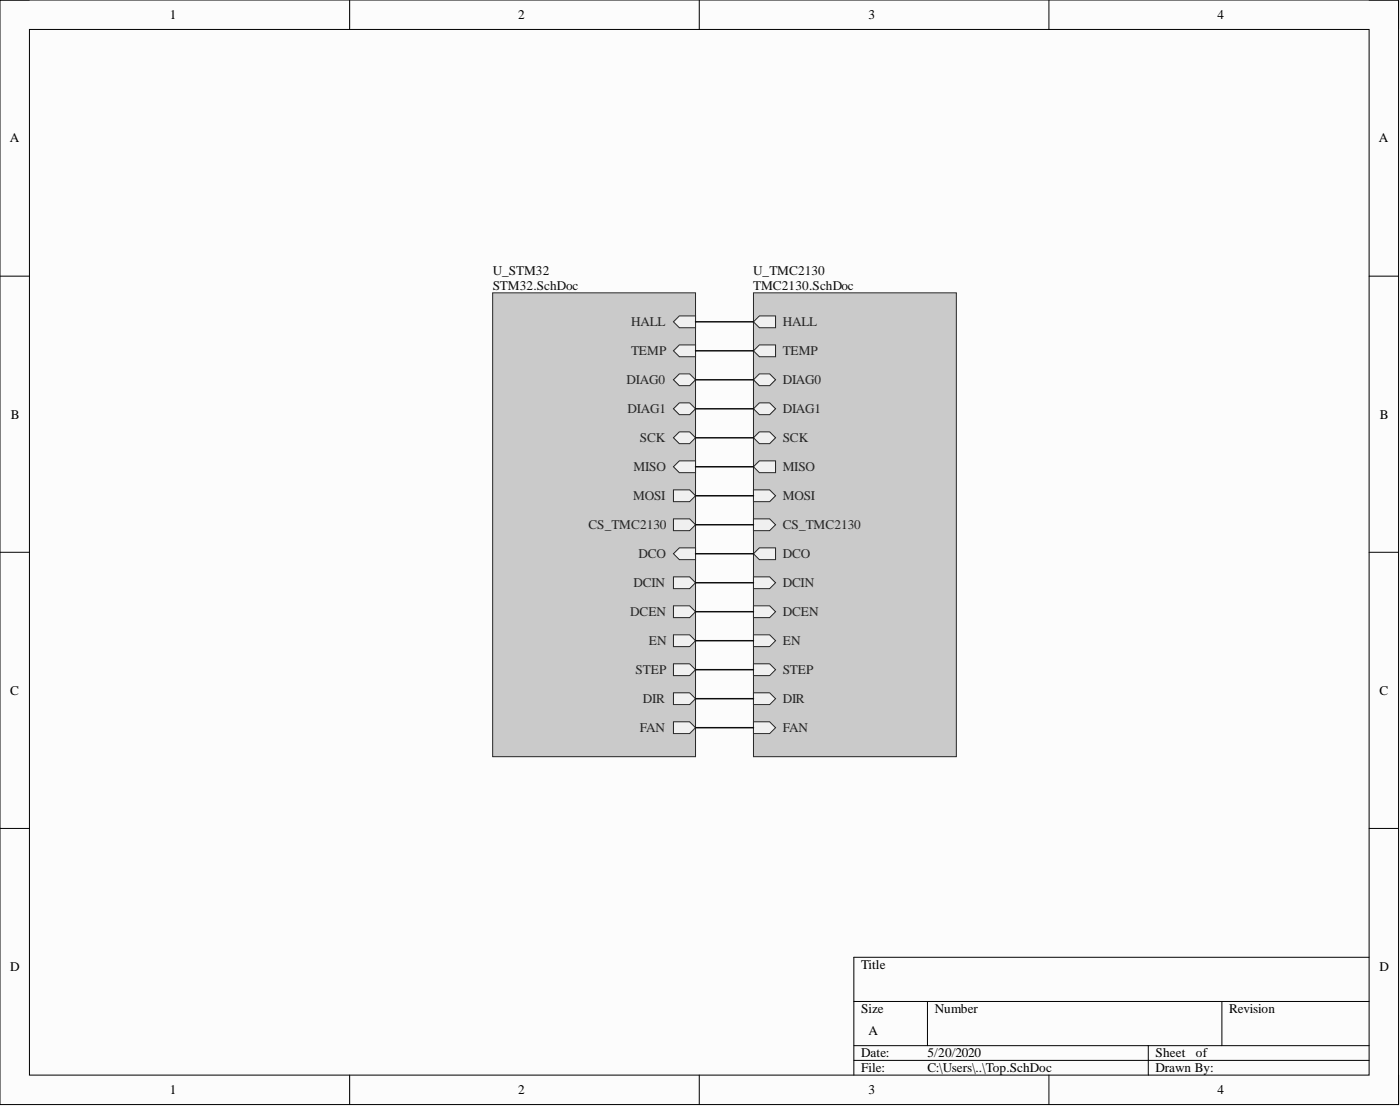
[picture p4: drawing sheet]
<svg xmlns="http://www.w3.org/2000/svg" width="241mm" height="190mm" viewBox="0 0 241 190" stroke-linecap="round" stroke-linejoin="round" font-family="sans-serif">
<path d="M0 0h241.1v190.3h-241.1z" fill-rule="evenodd" fill="#fcfcfc"/>
<path d="M0 0h241.1v190.3h-241.1z" fill="none" stroke="#000" stroke-width=".17"/>
<path d="M5.1 5.1h230.9v180.1h-230.9z" fill-rule="evenodd" fill="#fcfcfc"/>
<g fill="none" stroke="#000" stroke-width=".17">
<path d="M0 0h5.1M5.1 5.1h230.9v180.1h-230.9zM60.3 0v5.1M120.5 0v5.1M180.8 0v5.1M236 0h5.1v5.1M0 47.6h5.1M236 47.6h5.1M0 95.1h5.1M236 95.1h5.1M0 142.7h5.1M236 142.7h5.1"/>
<path d="M147.2 172.5h88.8M159.9 172.5v7.6M210.6 172.5v7.6M236 164.9h-88.8v20.3M60.3 185.2v5.1M120.5 185.2v5.1M147.2 180.1h88.8M147.2 182.6h88.8M180.8 185.2v5.1M197.9 180.1v5.1M241.1 185.2v5.1"/>
</g>
<path d="M84.9 50.4h35v79.9h-35z" fill-rule="evenodd" fill="#cacaca"/>
<path d="M84.9 50.4h35v79.9h-35z" fill="none" stroke="#262626" stroke-width=".17"/>
<path d="M116.1 89.4h2.8l1 1-1 1h-2.8z" fill-rule="evenodd" fill="#f0f0f0"/>
<path d="M116.1 89.4h2.8l1 1-1 1h-2.8z" fill="none" stroke="#262626" stroke-width=".17"/>
<path d="M116.1 119.3h2.8l1 1-1 1.1h-2.8z" fill-rule="evenodd" fill="#f0f0f0"/>
<path d="M116.1 119.3h2.8l1 1-1 1.1h-2.8z" fill="none" stroke="#262626" stroke-width=".17"/>
<path d="M116.1 80.4l1-1h2.8v2h-2.8z" fill-rule="evenodd" fill="#f0f0f0"/>
<path d="M116.1 80.4l1-1h2.8v2h-2.8z" fill="none" stroke="#262626" stroke-width=".17"/>
<path d="M116.1 84.4h2.8l1 1-1 1h-2.8z" fill-rule="evenodd" fill="#f0f0f0"/>
<path d="M116.1 84.4h2.8l1 1-1 1h-2.8z" fill="none" stroke="#262626" stroke-width=".17"/>
<path d="M116.1 75.4l1-1h1.8l1 1-1 1h-1.8z" fill-rule="evenodd" fill="#f0f0f0"/>
<path d="M116.1 75.4l1-1h1.8l1 1-1 1h-1.8z" fill="none" stroke="#262626" stroke-width=".17"/>
<path d="M116.1 109.3h2.8l1 1.1-1 1h-2.8z" fill-rule="evenodd" fill="#f0f0f0"/>
<path d="M116.1 109.3h2.8l1 1.1-1 1h-2.8z" fill="none" stroke="#262626" stroke-width=".17"/>
<path d="M116.1 65.4l1-1h1.8l1 1-1 1h-1.8z" fill-rule="evenodd" fill="#f0f0f0"/>
<path d="M116.1 65.4l1-1h1.8l1 1-1 1h-1.8z" fill="none" stroke="#262626" stroke-width=".17"/>
<path d="M116.1 55.4l1-1h2.8v2h-2.8z" fill-rule="evenodd" fill="#f0f0f0"/>
<path d="M116.1 55.4l1-1h2.8v2h-2.8z" fill="none" stroke="#262626" stroke-width=".17"/>
<path d="M116.1 95.4l1-1h2.8v2h-2.8z" fill-rule="evenodd" fill="#f0f0f0"/>
<path d="M116.1 95.4l1-1h2.8v2h-2.8z" fill="none" stroke="#262626" stroke-width=".17"/>
<path d="M116.1 104.3h2.8l1 1.1-1 1h-2.8z" fill-rule="evenodd" fill="#f0f0f0"/>
<path d="M116.1 104.3h2.8l1 1.1-1 1h-2.8z" fill="none" stroke="#262626" stroke-width=".17"/>
<path d="M116.1 60.4l1-1h2.8v2h-2.8z" fill-rule="evenodd" fill="#f0f0f0"/>
<path d="M116.1 60.4l1-1h2.8v2h-2.8z" fill="none" stroke="#262626" stroke-width=".17"/>
<path d="M116.1 70.4l1-1h1.8l1 1-1 1h-1.8z" fill-rule="evenodd" fill="#f0f0f0"/>
<path d="M116.1 70.4l1-1h1.8l1 1-1 1h-1.8z" fill="none" stroke="#262626" stroke-width=".17"/>
<path d="M116.1 99.4h2.8l1 1-1 1h-2.8z" fill-rule="evenodd" fill="#f0f0f0"/>
<path d="M116.1 99.4h2.8l1 1-1 1h-2.8z" fill="none" stroke="#262626" stroke-width=".17"/>
<path d="M116.1 114.3h2.8l1 1.1-1 1h-2.8z" fill-rule="evenodd" fill="#f0f0f0"/>
<path d="M116.1 114.3h2.8l1 1.1-1 1h-2.8z" fill="none" stroke="#262626" stroke-width=".17"/>
<path d="M116.1 124.3h2.8l1 1-1 1.1h-2.8z" fill-rule="evenodd" fill="#f0f0f0"/>
<path d="M116.1 124.3h2.8l1 1-1 1.1h-2.8z" fill="none" stroke="#262626" stroke-width=".17"/>
<path d="M129.9 50.4h34.9v79.9h-34.9z" fill-rule="evenodd" fill="#cacaca"/>
<path d="M129.9 50.4h34.9v79.9h-34.9z" fill="none" stroke="#262626" stroke-width=".17"/>
<path d="M129.9 70.4l1-1h1.8l1 1-1 1h-1.8z" fill-rule="evenodd" fill="#f0f0f0"/>
<path d="M129.9 70.4l1-1h1.8l1 1-1 1h-1.8z" fill="none" stroke="#262626" stroke-width=".17"/>
<path d="M129.9 65.4l1-1h1.8l1 1-1 1h-1.8z" fill-rule="evenodd" fill="#f0f0f0"/>
<path d="M129.9 65.4l1-1h1.8l1 1-1 1h-1.8z" fill="none" stroke="#262626" stroke-width=".17"/>
<path d="M129.9 95.4l1-1h2.8v2h-2.8z" fill-rule="evenodd" fill="#f0f0f0"/>
<path d="M129.9 95.4l1-1h2.8v2h-2.8z" fill="none" stroke="#262626" stroke-width=".17"/>
<path d="M129.9 99.4h2.8l1 1-1 1h-2.8z" fill-rule="evenodd" fill="#f0f0f0"/>
<path d="M129.9 99.4h2.8l1 1-1 1h-2.8z" fill="none" stroke="#262626" stroke-width=".17"/>
<path d="M129.9 60.4l1-1h2.8v2h-2.8z" fill-rule="evenodd" fill="#f0f0f0"/>
<path d="M129.9 60.4l1-1h2.8v2h-2.8z" fill="none" stroke="#262626" stroke-width=".17"/>
<path d="M129.9 55.4l1-1h2.8v2h-2.8z" fill-rule="evenodd" fill="#f0f0f0"/>
<path d="M129.9 55.4l1-1h2.8v2h-2.8z" fill="none" stroke="#262626" stroke-width=".17"/>
<path d="M129.9 104.3h2.8l1 1.1-1 1h-2.8z" fill-rule="evenodd" fill="#f0f0f0"/>
<path d="M129.9 104.3h2.8l1 1.1-1 1h-2.8z" fill="none" stroke="#262626" stroke-width=".17"/>
<path d="M129.9 84.4h2.8l1 1-1 1h-2.8z" fill-rule="evenodd" fill="#f0f0f0"/>
<path d="M129.9 84.4h2.8l1 1-1 1h-2.8z" fill="none" stroke="#262626" stroke-width=".17"/>
<path d="M129.9 75.4l1-1h1.8l1 1-1 1h-1.8z" fill-rule="evenodd" fill="#f0f0f0"/>
<path d="M129.9 75.4l1-1h1.8l1 1-1 1h-1.8z" fill="none" stroke="#262626" stroke-width=".17"/>
<path d="M129.9 80.4l1-1h2.8v2h-2.8z" fill-rule="evenodd" fill="#f0f0f0"/>
<path d="M129.9 80.4l1-1h2.8v2h-2.8z" fill="none" stroke="#262626" stroke-width=".17"/>
<path d="M129.9 114.3h2.8l1 1.1-1 1h-2.8z" fill-rule="evenodd" fill="#f0f0f0"/>
<path d="M129.9 114.3h2.8l1 1.1-1 1h-2.8z" fill="none" stroke="#262626" stroke-width=".17"/>
<path d="M129.9 119.3h2.8l1 1-1 1.1h-2.8z" fill-rule="evenodd" fill="#f0f0f0"/>
<path d="M129.9 119.3h2.8l1 1-1 1.1h-2.8z" fill="none" stroke="#262626" stroke-width=".17"/>
<path d="M129.9 109.3h2.8l1 1.1-1 1h-2.8z" fill-rule="evenodd" fill="#f0f0f0"/>
<path d="M129.9 109.3h2.8l1 1.1-1 1h-2.8z" fill="none" stroke="#262626" stroke-width=".17"/>
<path d="M129.9 89.4h2.8l1 1-1 1h-2.8z" fill-rule="evenodd" fill="#f0f0f0"/>
<path d="M129.9 89.4h2.8l1 1-1 1h-2.8z" fill="none" stroke="#262626" stroke-width=".17"/>
<path d="M129.9 124.3h2.8l1 1-1 1.1h-2.8z" fill-rule="evenodd" fill="#f0f0f0"/>
<path d="M129.9 124.3h2.8l1 1-1 1.1h-2.8z" fill="none" stroke="#262626" stroke-width=".17"/>
<g fill="none" stroke="#0e0e0e" stroke-width=".25">
<path d="M119.9 55.4h10M119.9 60.4h10M119.9 65.4h10M119.9 70.4h10M119.9 75.4h10M119.9 80.4h10M119.9 85.4h10M119.9 90.4h10M119.9 95.4h10M119.9 100.4h10M119.9 105.4h10M119.9 110.4h10"/>
<path d="M119.9 115.4h10M119.9 120.3h10M119.9 125.3h10"/>
</g>
<g font-size="2.3">
<text x="29.3" y="3.3">1</text>
<text x="89.3" y="3.3">2</text>
<text x="149.7" y="3.3">3</text>
<text x="209.8" y="3.3">4</text>
<text x="1.7" y="24.5">A</text>
<text x="237.7" y="24.5">A</text>
<text x="1.9" y="72.1">B</text>
<text x="237.8" y="72.1">B</text>
<text x="1.8" y="119.6">C</text>
<text x="237.8" y="119.6">C</text>
<text x="1.8" y="167.3">D</text>
<text x="148.4" y="166.9">Title</text>
<text x="237.8" y="167.3">D</text>
<text x="148.4" y="174.5">Size</text>
<text x="149.7" y="178.3">A</text>
<text x="161.1" y="174.5">Number</text>
<text x="211.9" y="174.5">Revision</text>
<text x="148.4" y="182.1">Date:</text>
<text x="148.4" y="184.7">File:</text>
<text x="159.9" y="182.1">5/20/2020</text>
<text x="159.9" y="184.7">C:\Users\..\Top.SchDoc</text>
<text x="199.2" y="182.1">Sheet</text>
<text x="199.2" y="184.7">Drawn By:</text>
<text x="206.1" y="182.1">of</text>
<text x="29.3" y="188.5">1</text>
<text x="89.3" y="188.5">2</text>
<text x="149.7" y="188.5">3</text>
<text x="209.8" y="188.5">4</text>
</g>
<g font-size="2.3" fill="#0e0e0e">
<text x="84.9" y="47.4">U_STM32</text>
<text x="129.8" y="47.4">U_TMC2130</text>
<text x="84.9" y="50">STM32.SchDoc</text>
<text x="129.8" y="50">TMC2130.SchDoc</text>
</g>
<g font-size="2.3" fill="#262626">
<text x="108.8" y="56.2">HALL</text>
<text x="134.9" y="56.2">HALL</text>
<text x="108.8" y="61.2">TEMP</text>
<text x="134.9" y="61.2">TEMP</text>
<text x="108" y="66.2">DIAG0</text>
<text x="108.2" y="71.2">DIAG1</text>
<text x="134.9" y="71.2">DIAG1</text>
<text x="134.9" y="66.2">DIAG0</text>
<text x="110.3" y="76.2">SCK</text>
<text x="134.9" y="76.2">SCK</text>
<text x="109.2" y="81.2">MISO</text>
<text x="134.9" y="81.2">MISO</text>
<text x="109.1" y="86.2">MOSI</text>
<text x="134.9" y="86.2">MOSI</text>
<text x="101.4" y="91.2">CS_TMC2130</text>
<text x="134.9" y="91.2">CS_TMC2130</text>
<text x="109.2" y="101.1">DCIN</text>
<text x="110" y="96.1">DCO</text>
<text x="134.9" y="96.1">DCO</text>
<text x="134.9" y="101.1">DCIN</text>
<text x="108.6" y="106.1">DCEN</text>
<text x="134.9" y="106.1">DCEN</text>
<text x="111.8" y="111.1">EN</text>
<text x="134.9" y="111.1">EN</text>
<text x="109.5" y="116.1">STEP</text>
<text x="134.9" y="116.1">STEP</text>
<text x="110.8" y="121.1">DIR</text>
<text x="134.9" y="121.1">DIR</text>
<text x="110.3" y="126.1">FAN</text>
<text x="134.9" y="126.1">FAN</text>
</g>
</svg>
